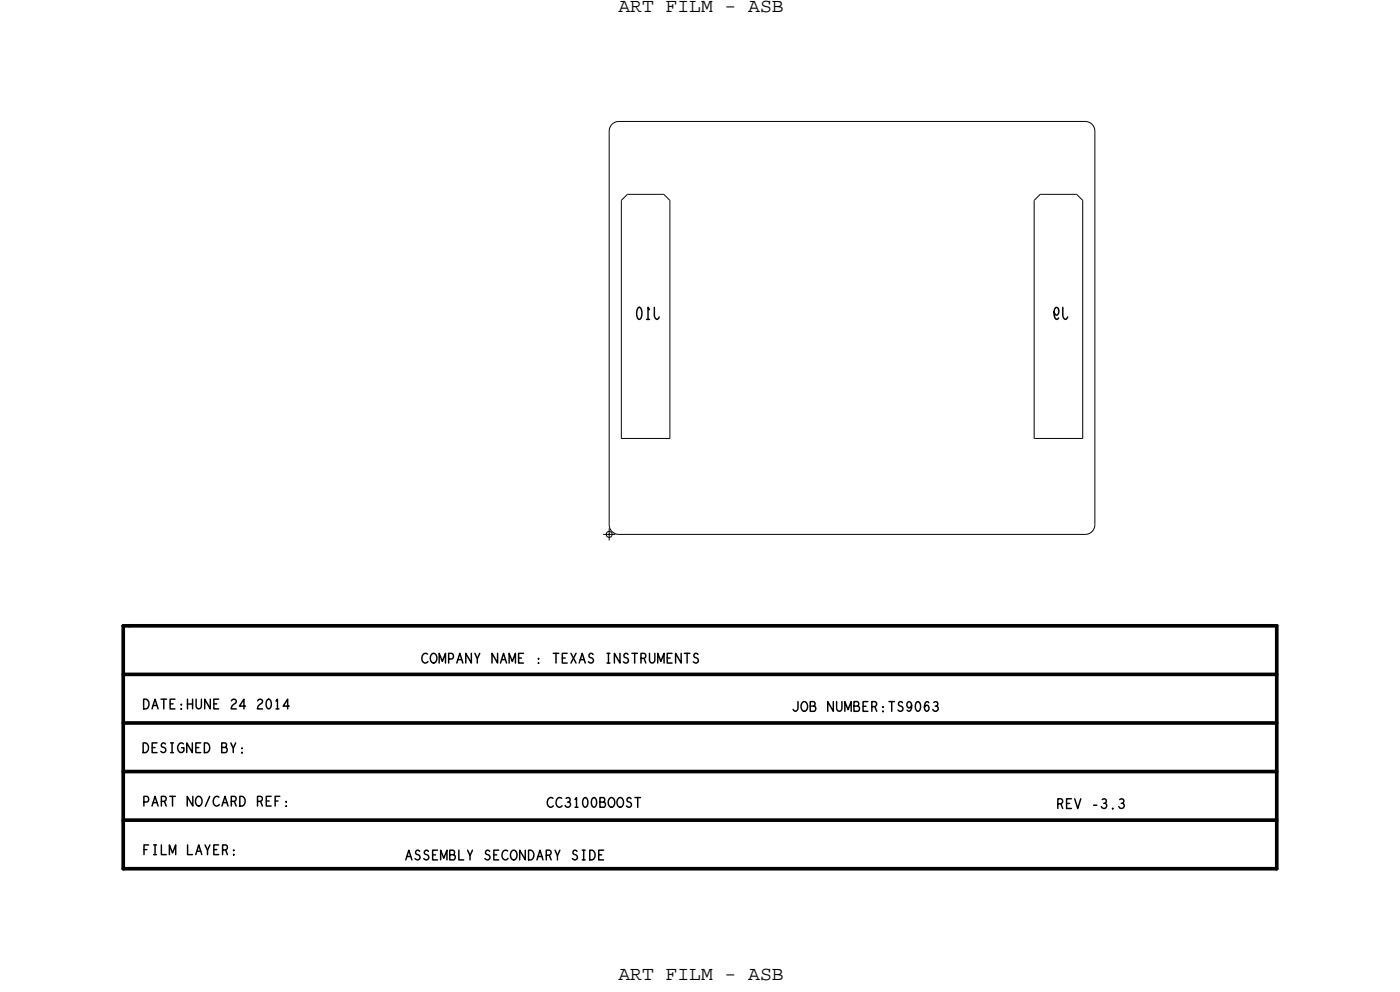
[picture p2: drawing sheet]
<svg xmlns="http://www.w3.org/2000/svg" width="146mm" height="104mm" viewBox="0 0 146 104" stroke-linecap="round" stroke-linejoin="round" font-family="sans-serif">
<!-- layer: Board Outline -->
<path d="M63.7 13.7v41.2zM64.7 12.7h48.8zM64.7 12.7a1.02 1.02 0 0 0-1 1M113.5 12.7a1.02 1.02 0 0 1 1 1M114.5 13.7v41.2zM63.7 54.9a1.02 1.02 0 0 0 1 1M64.7 55.9h48.8zM114.5 54.9a1.02 1.02 0 0 1-1 1" fill="none" stroke="#000" stroke-width=".1"/>
<!-- layer: Components -->
<path d="M65 21v24.8zM65.6 20.3h3.8zM65.6 20.3l-.6 .7zM69.4 20.3l.7 .7zM70.1 21v24.8zM108.2 21l.6-.7zM108.2 21v24.8zM108.8 20.3h3.8zM112.6 20.3l.6 .7zM113.2 21v24.8zM65 45.8h5.1zM108.2 45.8h5z" fill="none" stroke="#000" stroke-width=".1"/>
<!-- layer: Drawing Origin -->
<path d="M63.1 55.9h1.3M63.5 55.7l.2-.1 .2 .1 .1 .2-.1 .2-.2 .1-.2-.1-.1-.2zM63.7 55.2v1.3" fill="none" stroke="#000" stroke-width=".1"/>
<!-- layer: All Others -->
<path d="M12.9 70.5h120.6zM12.9 75.6h120.6zM12.9 65.4h.6zM12.9 65.4v25.4zM13.5 65.4h120zM133.5 65.4v25.4zM12.9 80.7h120.6zM12.9 85.8h120.6zM12.9 90.8h120.6z" fill="none" stroke="#000" stroke-width=".38"/>
<g font-size="2.2">
<text x="69.1" y="32.1" transform="rotate(-180 69.1 32.1)">J10</text>
<text x="111.8" y="32.1" transform="rotate(-180 111.8 32.1)">J9</text>
</g>
<g font-size="2.1">
<text x="64.7" y="1.2">ART FILM - ASB</text>
<text x="64.7" y="102.5">ART FILM - ASB</text>
</g>
<g font-size="1.7">
<text x="44.1" y="69.3">COMPANY NAME : TEXAS INSTRUMENTS</text>
<text x="14.9" y="74.1">DATE:HUNE 24 2014</text>
<text x="82.8" y="74.4">JOB NUMBER:TS9063</text>
<text x="14.9" y="78.7">DESIGNED BY:</text>
<text x="14.9" y="84.3">PART NO/CARD REF:</text>
<text x="14.9" y="89.4">FILM LAYER:</text>
<text x="42.4" y="89.9">ASSEMBLY SECONDARY SIDE</text>
<text x="57.2" y="84.4">CC3100BOOST</text>
<text x="110.5" y="84.5">REV -3.3</text>
</g>
</svg>
